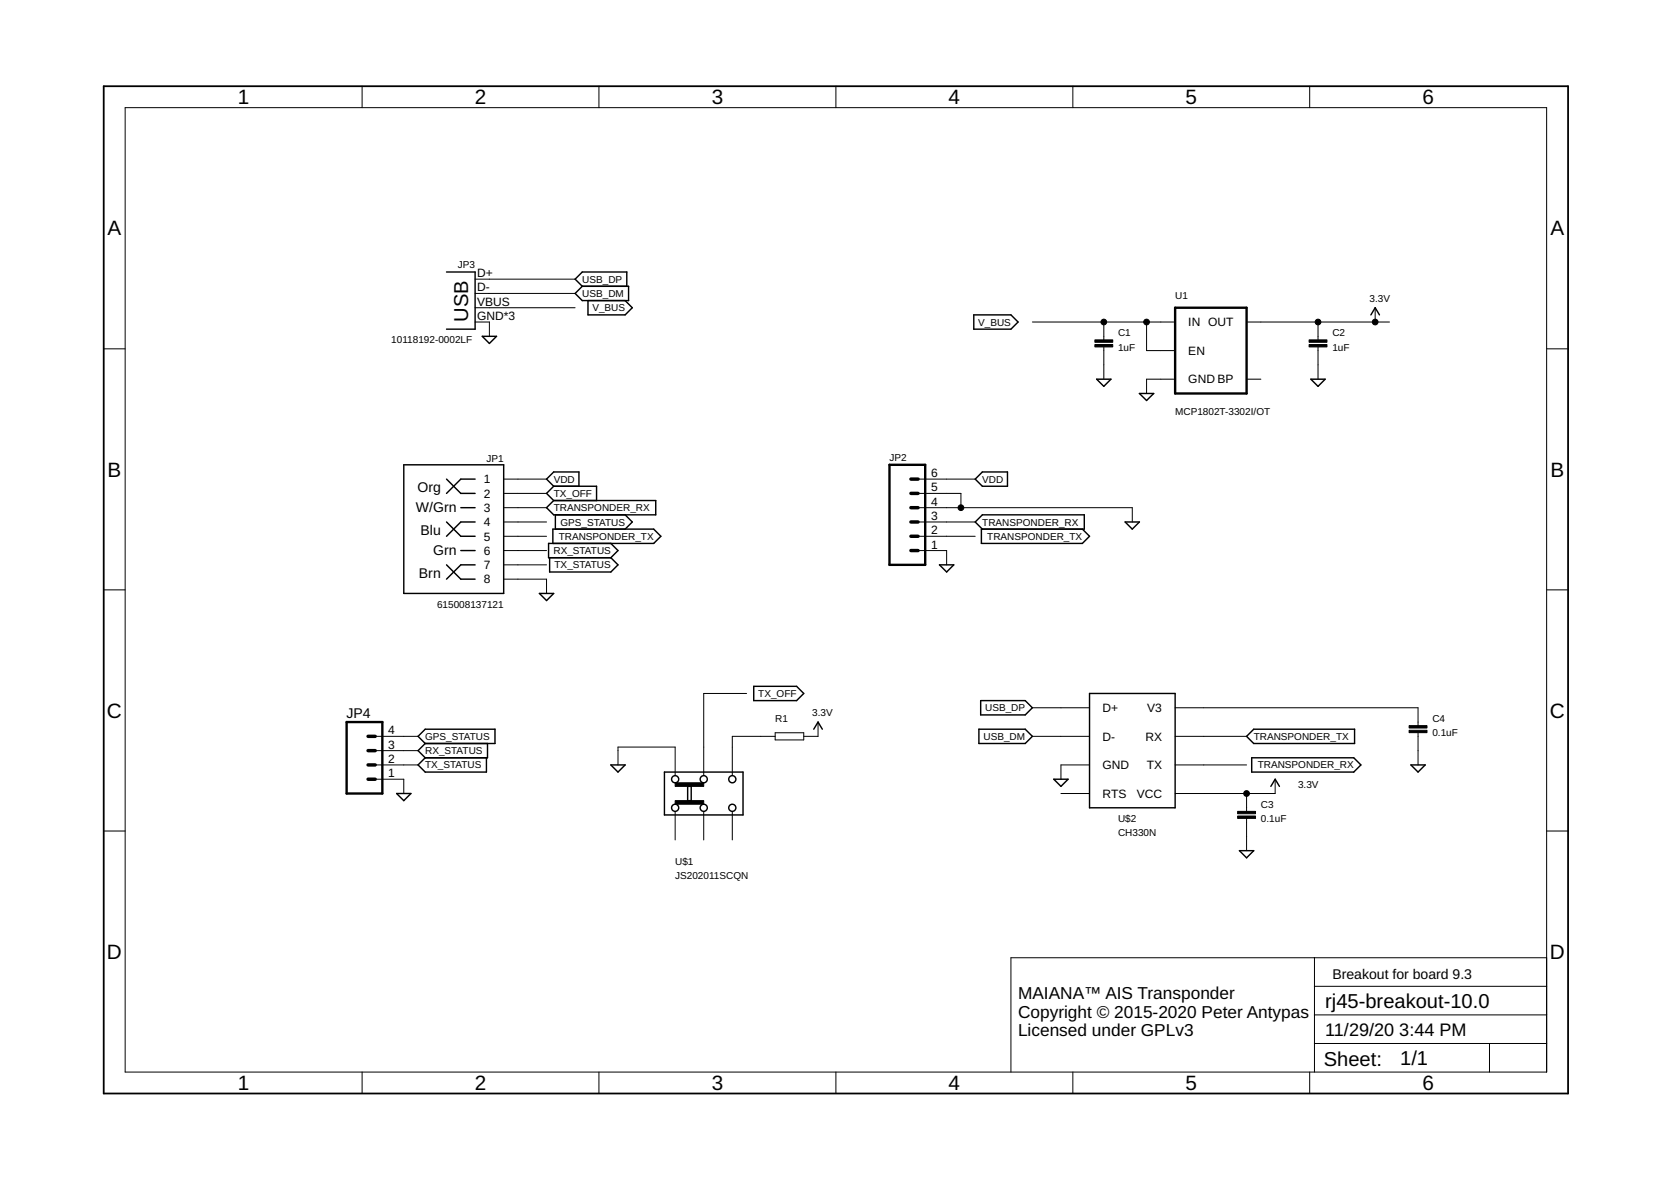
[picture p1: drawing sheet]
<svg xmlns="http://www.w3.org/2000/svg" width="297mm" height="210mm" viewBox="0 0 297 210" stroke-linecap="round" stroke-linejoin="round" font-family="sans-serif">
<g fill="none" stroke="#000" stroke-width=".25">
<path d="M79.4 48.3h5.1v10.2h-5.1M85.7 59.8h2.6l-1.3 1.2zM102.2 52.2l1.3-1.3h8.2v2.5h-8.2zM103.5 50.9l-1.3-1.3 1.3-1.3h7.9v2.6M104.5 53.4v2.6h6.6l1.3-1.3-1.3-1.3M173.1 56h6.6l1.3 1.2-1.3 1.3h-6.6zM243.7 56l.8-1.3 .7 1.3M194.9 67.4h2.6l-1.3 1.3zM202.5 69.9h2.6l-1.3 1.3zM233 67.4h2.6l-1.3 1.3zM71.8 82.6h17.7v22.9h-17.7zM79.4 85.2l2.5 2.5h2.6"/>
<path d="M79.4 92.8l2.5 2.5h2.6M81.9 97.9h2.6M81.9 90.2h2.6M84.5 85.2h-2.6l-2.5 2.5M84.5 92.8h-2.6l-2.5 2.5M97.7 99.1v2.6h10.9l1.3-1.3-1.3-1.3M98.3 96.6v-2.6h17.9l1.3 1.3-1.3 1.3h-18.7v2.5h11.1M98.4 86.4l-1.2-1.2 1.2-1.3h4.5v2.5M98.4 86.4h7.6v2.6M98.4 86.4l-1.2 1.3 1.2 1.3M98.4 89h18.2v2.5h-18.2l-1.2-1.3zM98.7 91.5v2.5"/>
<path d="M108.6 96.6l1.3 1.3-1.3 1.2M111.1 91.5l1.3 1.3-1.3 1.2M174.6 83.9h4.5v2.5h-4.5l-1.2-1.2zM174.6 94l-1.2-1.2 1.2-1.3h18.1v2.5h-18.2v2.6h17.9l1.3-1.3-1.3-1.3M200 92.8h2.5l-1.2 1.2zM79.4 100.4l2.5 2.5h2.6M84.5 100.4h-2.6l-2.5 2.5M95.9 105.5h2.5l-1.2 1.2zM167 100.4h2.5l-1.2 1.3zM74.3 130.9l1.3-1.3h12.4v2.5h-12.4zM75.6 134.7l-1.3 1.3 1.3 1.2h10.9v-2.5M75.6 132.1l-1.3 1.3 1.3 1.3"/>
<path d="M86.7 132.1v2.6h-11.1M108.6 136h2.5l-1.2 1.2zM118.1 137.2h14v7.6h-14zM122.2 139.8h.7v2.5h-.7zM134 122h7.6l1.3 1.3-1.3 1.2h-7.6zM144.7 129.6l.7-1.3 .8 1.3M174 129.6h8.2l1.3 1.3-1.3 1.2h-8.2zM174.3 124.5h7.9l1.3 1.3-1.3 1.3h-7.9zM187.3 138.5h2.6l-1.3 1.3zM193.7 123.3h15.2v20.3h-15.2zM221.6 130.9l1.3-1.3h17.9v2.5h-17.9zM222.5 134.7h18.1l1.3 1.3-1.3 1.2h-18.1z"/>
<path d="M225.9 139.8l.8-1.3 .7 1.3M250.8 136h2.5l-1.2 1.2zM70.5 141h2.5l-1.2 1.3zM220.3 151.2h2.6l-1.3 1.3z"/>
<circle cx="120" cy="138.5" r=".64"/>
<circle cx="125.1" cy="138.5" r=".64"/>
<circle cx="130.2" cy="138.5" r=".64"/>
<circle cx="120" cy="143.6" r=".64"/>
<circle cx="125.1" cy="143.6" r=".64"/>
<circle cx="130.2" cy="143.6" r=".64"/>
</g>
<g fill="none" stroke="#000" stroke-width=".18">
<path d="M22.2 19.1h252.7v171.4h-252.7zM64.4 15.3v3.8M106.5 15.3v3.8M148.6 15.3v3.8M190.7 15.3v3.8M232.8 15.3v3.8M84.5 49.6h17.7M84.5 52.2h17.7M84.5 54.7h17.7M84.5 57.2h2.5v2.6M183.5 57.2h25.4M196.2 57.2v3.2"/>
<path d="M203.8 57.2v5.1h5.1M221.6 57.2h25.4M234.3 57.2v3.2M244.5 54.7v2.5M18.4 62h3.8M196.2 61.7v5.7M208.9 67.4h-5.1v2.5M221.6 67.4h2.5M234.3 61.7v5.7M274.9 62h3.8M89.5 85.2h7.7M89.5 87.7h7.7"/>
<path d="M89.5 90.2h7.7M89.5 92.8h7.7M89.5 97.9h7.7M89.5 95.3h7.7M163.2 85.2h10.2M163.2 87.7h7.6v2.5M163.2 90.2h38.1v2.6M163.2 92.8h10.2M163.2 97.9h5.1v2.5M163.2 95.3h10.2M18.4 104.8h3.8M89.5 102.9h7.7v2.6"/>
<path d="M89.5 100.4h7.7M274.9 104.8h3.8M66.7 130.9h7.6M66.7 136h7.6M66.7 138.5h5.1v2.5M66.7 133.4h7.6M109.9 136v-3.2h10.1v5.1M132.7 123.3h-7.6v14.6M137.8 130.9h-7.6v7M137.8 130.2h5.1v1.3h-5.1zM145.4 128.3v2.6h-2.5M183.5 125.8h10.2"/>
<path d="M183.5 130.9h10.2M193.7 136h-5.1v2.5M208.9 125.8h43.2v3.2M208.9 130.9h12.7M208.9 136h12.7M226.7 138.5v2.5h-17.8M252.1 130.2v5.8M18.4 147.7h3.8M120 144.2v5.1M125.1 144.2v5.1M130.2 144.2v5.1M188.6 141h5.1"/>
<path d="M221.6 141v3.2M221.6 145.5v5.7M274.9 147.7h3.8M233.7 170.2v20.3M233.7 175.3h41.2M274.9 170.2h-95.2v20.3M64.4 190.5v3.9M106.5 190.5v3.9M148.6 190.5v3.9M190.7 190.5v3.9M232.8 190.5v3.9M233.7 185.5h41.2"/>
<path d="M233.7 180.4h41.2M264.8 185.5v5"/>
</g>
<path d="M18.4 15.3h260.3v179.1h-260.3z" fill="none" stroke="#000" stroke-width=".32"/>
<path d="M194.6 60.4h3.2v.4h-3.2zM194.6 61.2h3.2v.5h-3.2zM232.7 60.4h3.2v.4h-3.2zM232.7 61.2h3.2v.5h-3.2zM120 139.1h5.1v.7h-5.1zM250.5 129h3.2v.4h-3.2zM250.5 129.8h3.2v.4h-3.2zM120 142.3h5.1v.6h-5.1zM220 144.2h3.2v.4h-3.2zM220 145h3.2v.5h-3.2z" fill="#000" stroke="#000" stroke-width=".18"/>
<path d="M208.9 54.7h12.7v15.2h-12.7zM158.1 82.6h6.4v17.8h-6.4zM61.6 128.3h6.4v12.7h-6.4z" fill="none" stroke="#000" stroke-width=".42"/>
<path d="M161.9 92.8h1.3M161.9 95.3h1.3M161.9 97.9h1.3M161.9 87.7h1.3M161.9 90.2h1.3M161.9 85.2h1.3M65.4 133.4h1.3M65.4 136h1.3M65.4 138.5h1.3M65.4 130.9h1.3" fill="none" stroke="#000" stroke-width=".61"/>
<g fill="#000" stroke="#000" stroke-width=".18">
<circle cx="196.2" cy="57.2" r=".51"/>
<circle cx="203.8" cy="57.2" r=".51"/>
<circle cx="234.3" cy="57.2" r=".51"/>
<circle cx="244.5" cy="57.2" r=".51"/>
<circle cx="170.8" cy="90.2" r=".51"/>
<circle cx="221.6" cy="141" r=".51"/>
</g>
<g font-size="3.7">
<text x="42.3" y="18.5">1</text>
<text x="84.4" y="18.5">2</text>
<text x="126.5" y="18.5">3</text>
<text x="168.6" y="18.5">4</text>
<text x="210.7" y="18.5">5</text>
<text x="252.9" y="18.5">6</text>
<text x="19.1" y="41.9">A</text>
<text x="275.6" y="41.9">A</text>
<text x="19.1" y="84.7">B</text>
<text x="275.6" y="84.7">B</text>
<text x="19" y="127.6">C</text>
<text x="275.5" y="127.6">C</text>
<text x="19" y="170.4">D</text>
<text x="275.5" y="170.4">D</text>
<text x="42.3" y="193.7">1</text>
<text x="84.4" y="193.7">2</text>
<text x="126.5" y="193.7">3</text>
<text x="168.6" y="193.7">4</text>
<text x="210.7" y="193.7">5</text>
<text x="252.9" y="193.7">6</text>
</g>
<g font-size="3.6">
<text x="83.2" y="57.2" transform="rotate(-90 83.2 57.2)">USB</text>
<text x="235.6" y="179.1">rj45-breakout-10.0</text>
<text x="235.3" y="189.4">Sheet:</text>
<text x="248.9" y="189.3">1/1</text>
</g>
<g font-size="3.2">
<text x="235.6" y="184.2">11/29/20</text>
<text x="248.7" y="184.2">3:44 PM</text>
</g>
<g font-size="3.1">
<text x="181" y="177.6">MAIANA™ AIS Transponder</text>
<text x="181" y="180.9">Copyright © 2015-2020 Peter Antypas</text>
<text x="181" y="184.2">Licensed under GPLv3</text>
</g>
<g font-size="2.5">
<text x="74.2" y="87.4">Org</text>
<text x="73.9" y="91">W/Grn</text>
<text x="74.8" y="95.1">Blu</text>
<text x="77" y="98.6">Grn</text>
<text x="74.5" y="102.7">Brn</text>
<text x="61.6" y="127.6">JP4</text>
<text x="236.8" y="174">Breakout for board 9.3</text>
</g>
<g font-size="2.1">
<text x="84.8" y="49.3">D+</text>
<text x="84.8" y="51.8">D-</text>
<text x="84.8" y="54.3">VBUS</text>
<text x="84.8" y="56.9">GND*3</text>
<text x="211.2" y="58">IN OUT</text>
<text x="211.2" y="63.1">EN</text>
<text x="211.2" y="68.1">GND BP</text>
<text x="86" y="85.9">1</text>
<text x="86" y="88.5">2</text>
<text x="165.5" y="89.9">4</text>
<text x="165.5" y="87.3">5</text>
<text x="165.5" y="84.8">6</text>
<text x="86" y="91">3</text>
<text x="86" y="93.5">4</text>
<text x="165.5" y="95">2</text>
<text x="165.5" y="92.4">3</text>
<text x="86" y="101.2">7</text>
<text x="86" y="98.6">6</text>
<text x="86" y="96.1">5</text>
<text x="165.5" y="97.5">1</text>
<text x="86" y="103.7">8</text>
<text x="69" y="130.5">4</text>
<text x="196" y="126.6">D+</text>
<text x="196" y="131.6">D-</text>
<text x="203.6" y="131.6">RX</text>
<text x="203.9" y="126.6">V3</text>
<text x="69" y="135.6">2</text>
<text x="69" y="133.1">3</text>
<text x="196" y="136.7">GND</text>
<text x="203.8" y="136.7">TX</text>
<text x="69" y="138.1">1</text>
<text x="196" y="141.8">RTS</text>
<text x="202.1" y="141.8">VCC</text>
</g>
<g font-size="1.8">
<text x="81.4" y="47.7">JP3</text>
<text x="103.5" y="52.8">USB_DM</text>
<text x="103.5" y="50.2">USB_DP</text>
<text x="208.9" y="53.2">U1</text>
<text x="243.4" y="53.7">3.3V</text>
<text x="105.3" y="55.3">V_BUS</text>
<text x="173.9" y="57.9">V_BUS</text>
<text x="198.7" y="59.8">C1</text>
<text x="236.8" y="59.8">C2</text>
<text x="69.6" y="61">10118192-0002LF</text>
<text x="198.7" y="62.3">1uF</text>
<text x="236.8" y="62.3">1uF</text>
<text x="208.9" y="73.7">MCP1802T-3302I/OT</text>
<text x="86.5" y="82.1">JP1</text>
<text x="158.1" y="81.9">JP2</text>
<text x="98.4" y="85.8">VDD</text>
<text x="98.4" y="88.3">TX_OFF</text>
<text x="174.6" y="85.8">VDD</text>
<text x="98.4" y="90.9">TRANSPONDER_RX</text>
<text x="99.3" y="96">TRANSPONDER_TX</text>
<text x="99.6" y="93.4">GPS_STATUS</text>
<text x="174.6" y="93.4">TRANSPONDER_RX</text>
<text x="175.5" y="96">TRANSPONDER_TX</text>
<text x="98.4" y="98.5">RX_STATUS</text>
<text x="98.6" y="101">TX_STATUS</text>
<text x="77.7" y="108">615008137121</text>
<text x="134.8" y="123.9">TX_OFF</text>
<text x="75.6" y="131.5">GPS_STATUS</text>
<text x="137.8" y="128.3">R1</text>
<text x="144.4" y="127.3">3.3V</text>
<text x="174.8" y="131.5">USB_DM</text>
<text x="175.1" y="126.4">USB_DP</text>
<text x="222.9" y="131.5">TRANSPONDER_TX</text>
<text x="254.6" y="130.9">0.1uF</text>
<text x="254.6" y="128.3">C4</text>
<text x="75.6" y="134">RX_STATUS</text>
<text x="75.6" y="136.6">TX_STATUS</text>
<text x="223.6" y="136.6">TRANSPONDER_RX</text>
<text x="224.1" y="143.6">C3</text>
<text x="230.7" y="140">3.3V</text>
<text x="198.7" y="148.6">CH330N</text>
<text x="198.7" y="146.1">U$2</text>
<text x="224.1" y="146.1">0.1uF</text>
<text x="120" y="153.7">U$1</text>
<text x="120" y="156.3">JS202011SCQN</text>
</g>
</svg>
